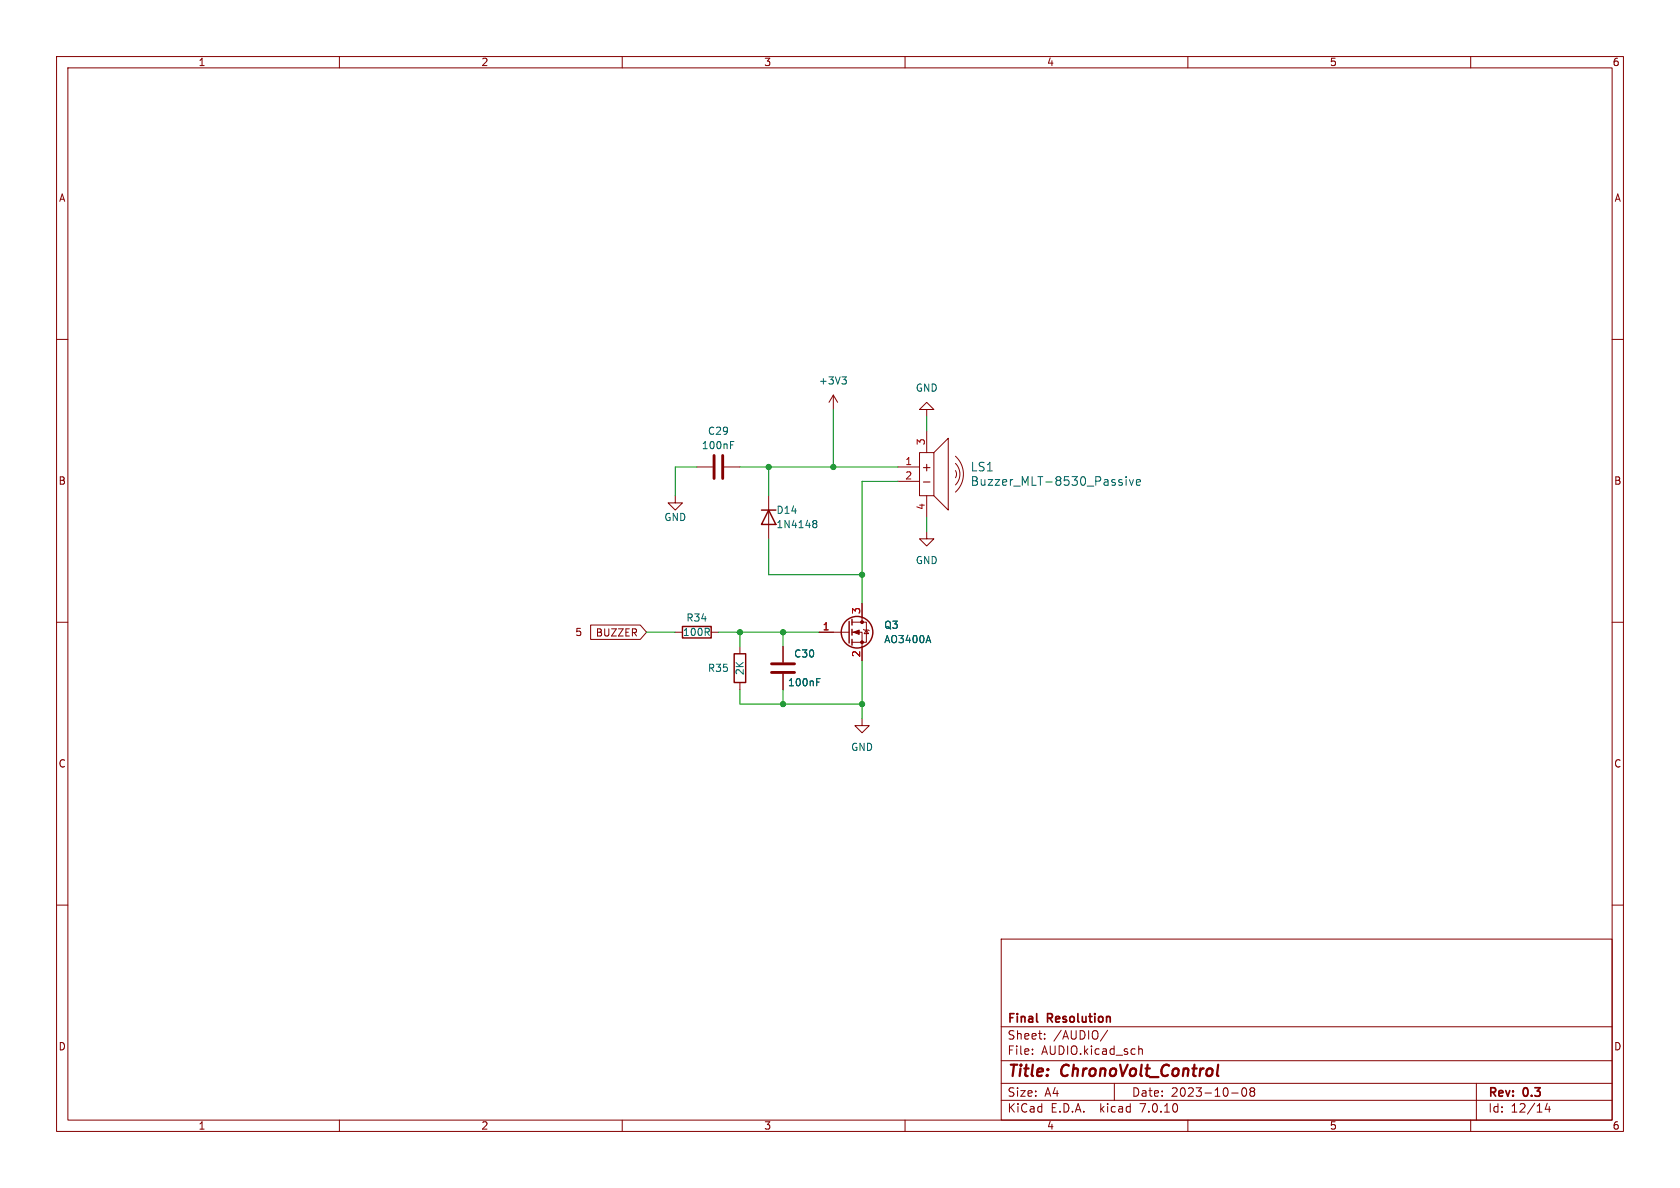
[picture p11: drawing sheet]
<svg xmlns="http://www.w3.org/2000/svg" width="297mm" height="210mm" viewBox="0 0 297 210" stroke-linecap="round" stroke-linejoin="round" font-family="sans-serif">
<g fill="none" stroke="#840000" stroke-width=".18">
<path d="M10 10h277v190h-277zM12 12h273v186h-273zM60 10v2M110 10v2M160 10v2M210 10v2M260 10v2M10 60h2M285 60h2M147.3 69.9l-.7 1.2M147.3 69.9v2.5M147.3 69.9l.8 1.2"/>
<path d="M163.8 72.4h1.3l-1.3-1.3-1.2 1.3h1.2v1.3M163.8 76.2v3.8M119.4 87.6v1.3h1.2l-1.2 1.3-1.3-1.3h1.3M123.2 82.6h2.8M128 82.6h2.8M135.9 87.6v7.7M158.7 82.6h3.9M158.7 85.1h3.9M162.6 80h2.5v7.6h-2.5zM163.8 94v1.3h1.3l-1.3 1.2-1.2-1.2h1.2M163.8 87.6v3.8M165.1 80l2.5-2.5v12.7l-2.5-2.6"/>
<path d="M168.9 80.6a4.3 4.3 0 0 1 0 6.4M168.9 81.9a2.69 2.69 0 0 1 0 3.8M168.9 83.2l.2 .7-.2 .6M10 110h2M104.4 110.5h8.8l1.1 1.3-1.1 1.2h-8.8zM119.4 111.8h1.2M125.7 111.8h1.3M130.8 114.3v1.3M138.4 114.3v2.8M138.4 119.1v2.8M144.8 111.8h5.3M150.6 111.8h1.8v5"/>
<path d="M150.6 110h2.6v3.5h-2.6M152.4 106.7v3.3M152.7 111.3l.1 .1h.7l.2 .1M153.2 111.4l.3 .6h-.7zM285 110h2M130.8 120.7v1.2M152.4 127v1.3h1.3l-1.3 1.2-1.3-1.2h1.3M10 160h2M285 160h2M177 166h108v32h-108zM60 198v2M110 198v2"/>
<path d="M160 198v2M177 194.5h108M177 191.5h108M177 187.5h108M177 181.5h108M182.5 186.3v.1M182.5 185.5v.1M184.7 183.6v.1M184.7 182.8v.1M195.8 182.1l-1.3 2M197 191.5v3M201.3 184.9v1.5"/>
<path d="M201.3 185.5l.2-.1 .4 .1 .1 .9M210 198v2M217.7 193.2h1.2M219.7 192.4l.2-.1a.81 .81 0 0 1 .6 .6 .81 .81 0 0 1-.3 .8l-.2 .1a.81 .81 0 0 1-.3-1.4zM221.2 192.9l-.2-.2 .2-.4 .5 .1 .1 .2-.3 .3M221.2 192.9l-.2 .3v.3l.2 .3 .5-.1 .1-.2-.1-.4-.2-.2M221.2 192.9h.3M260 198v2M261 191.5v6.5M273.5 195l-.3 1.1h.9M273.9 195.6v1"/>
</g>
<path d="M183.3 180.6l.2 .1" fill="none" stroke="#840000" stroke-width=".3"/>
<g fill="none" stroke="#840000" stroke-width=".25">
<path d="M134.6 90.2h2.6M135.9 90.2l1.3 2.5h-2.6zM120.6 110.7h5.1v2.1h-5.1zM129.8 115.6h2v5.1h-2zM150.1 109.9v3.8M150.6 109.5v1M150.6 111.3v1M150.6 113v1"/>
<circle cx="151.5" cy="111.8" r="2.79"/>
</g>
<g fill="none" stroke="#006464" stroke-width=".18">
<path d="M129.1 78.7h.5M129.1 78h.7M148.8 66.6h.8l-.4 .5M149.4 67.1l.2 .2v.3l-.2 .3M143.8 92.5l.1 .1M143.8 92.1l.4-.1 .1 .1 .1 .2-.2 .3M143.9 92.6h.3M143.9 92.6h-.1M144.2 92.6l.2 .2-.1 .4-.1 .1-.4-.1M198.2 85.3l.2 .2-.2 .3M198.2 84.8h.2M199.1 84.3v.1"/>
<path d="M199.1 84.8v1M199.7 84.8l.3 1 .4-1M200.9 85.3l.7-.2v-.3h-.5l-.2 .2 .1 .7h.6M144.4 120h.6M164.1 112.3l.4 1.3M144.4 120.6h.4"/>
</g>
<path d="M126.2 80.5v4.1M127.8 80.5v4.1M136.4 118.9h4.1M136.4 117.3h4.1" fill="none" stroke="#840000" stroke-width=".51"/>
<g fill="#840000" stroke="#840000" stroke-width=".18">
<path d="M150.9 111.8l1-.4v.7z"/>
<circle cx="152.4" cy="113.5" r=".25"/>
<circle cx="152.4" cy="110" r=".25"/>
</g>
<path d="M163.2 85.2h1.2" fill="none" stroke="#840000" stroke-width=".19"/>
<g fill="none" stroke="#009600" stroke-width=".18">
<path d="M147.3 72.4v10.2M163.8 73.7v2.5M123.2 82.6h-3.8v5M130.8 82.6h27.9M135.9 82.6v5M135.9 95.3v6.3h16.5M158.7 85.1h-6.3v21.6M163.8 91.4v2.6M114.3 111.8h5.1M127 111.8h17.8M130.8 111.8v2.5M138.4 111.8v2.5"/>
<path d="M152.4 116.8v10.2M130.8 121.9v2.6h21.6M138.4 121.9v2.6"/>
</g>
<g fill="#009600" stroke="#009600" stroke-width=".18">
<circle cx="138.4" cy="111.8" r=".46"/>
<circle cx="152.4" cy="101.6" r=".46"/>
<circle cx="138.4" cy="124.5" r=".46"/>
<circle cx="135.9" cy="82.6" r=".46"/>
<circle cx="130.8" cy="111.8" r=".46"/>
<circle cx="147.3" cy="82.6" r=".46"/>
<circle cx="152.4" cy="124.5" r=".46"/>
</g>
<g font-size="2.8" fill="#840000">
<text x="178" y="190.9">Title:</text>
<text x="187.7" y="190.9">ChronoVolt_Control</text>
</g>
<g font-size="2.1" fill="#840000">
<text x="162.8" y="83.6">+</text>
<text x="178" y="184">Sheet:</text>
<text x="178" y="181.2">Final</text>
<text x="185.2" y="181.2">Resolution</text>
<text x="186.2" y="184">/AUDIO/</text>
<text x="178" y="186.7">File:</text>
<text x="184.1" y="186.7">AUDIO.kicad_sch</text>
<text x="178" y="196.9">KiCad</text>
<text x="178" y="194.1">Size:</text>
<text x="184.7" y="194.1">A4</text>
<text x="185.7" y="196.9">E.D.A.</text>
<text x="194.6" y="196.9">kicad</text>
<text x="200" y="194.1">Date:</text>
<text x="201.8" y="196.9">7.0.10</text>
<text x="207" y="194.1">2023-10-08</text>
<text x="263" y="194.3">Rev:</text>
<text x="263" y="196.9">Id:</text>
<text x="267.1" y="196.9">12/14</text>
<text x="269.4" y="194.3">0.3</text>
</g>
<g font-size="2.1" fill="#006464">
<text x="171.5" y="83.5">LS1</text>
<text x="171.5" y="86.1">Buzzer_MLT-8530_Passive</text>
</g>
<g font-size="1.8" fill="#840000">
<text x="35" y="11.9">1</text>
<text x="85" y="11.9">2</text>
<text x="135" y="11.9">3</text>
<text x="185" y="11.9">4</text>
<text x="235" y="11.9">5</text>
<text x="285" y="11.9">6</text>
<text x="10.3" y="35.9">A</text>
<text x="285.3" y="35.9">A</text>
<text x="10.3" y="85.9">B</text>
<text x="285.3" y="85.9">B</text>
<text x="101.6" y="112.6">5</text>
<text x="105.2" y="112.7">BUZZER</text>
<text x="10.3" y="135.9">C</text>
<text x="285.3" y="135.9">C</text>
<text x="10.3" y="185.9">D</text>
<text x="285.3" y="185.9">D</text>
<text x="35" y="199.9">1</text>
<text x="85" y="199.9">2</text>
<text x="135" y="199.9">3</text>
<text x="185" y="199.9">4</text>
<text x="235" y="199.9">5</text>
<text x="285" y="199.9">6</text>
</g>
<g font-size="1.8" fill="#006464">
<text x="144.7" y="68.2">+3V3</text>
<text x="161.8" y="69.4">GND</text>
<text x="125.1" y="77.1">C29</text>
<text x="124" y="79.6">100nF</text>
<text x="117.3" y="92.3">GND</text>
<text x="137.2" y="91">D14</text>
<text x="137.2" y="93.6">1N4148</text>
<text x="161.8" y="99.9">GND</text>
<text x="120.6" y="112.6">100R</text>
<text x="121.2" y="110.1">R34</text>
<text x="156.2" y="113.9">AO3400A</text>
<text x="156.2" y="111.4">Q3</text>
<text x="125.1" y="119">R35</text>
<text x="131.7" y="119.5" transform="rotate(-90 131.7 119.5)">2K</text>
<text x="140.3" y="116.4">C30</text>
<text x="139.2" y="121.5">100nF</text>
<text x="150.4" y="132.9">GND</text>
</g>
<g font-size="1.8" fill="#a90000">
<text x="159.9" y="82.3">1</text>
<text x="163.6" y="78.8" transform="rotate(-90 163.6 78.8)">3</text>
<text x="159.9" y="84.8">2</text>
<text x="163.6" y="90.2" transform="rotate(-90 163.6 90.2)">4</text>
<text x="145.3" y="111.5">1</text>
<text x="152.1" y="108.7" transform="rotate(-90 152.1 108.7)">3</text>
<text x="152.1" y="116.3" transform="rotate(-90 152.1 116.3)">2</text>
</g>
</svg>
